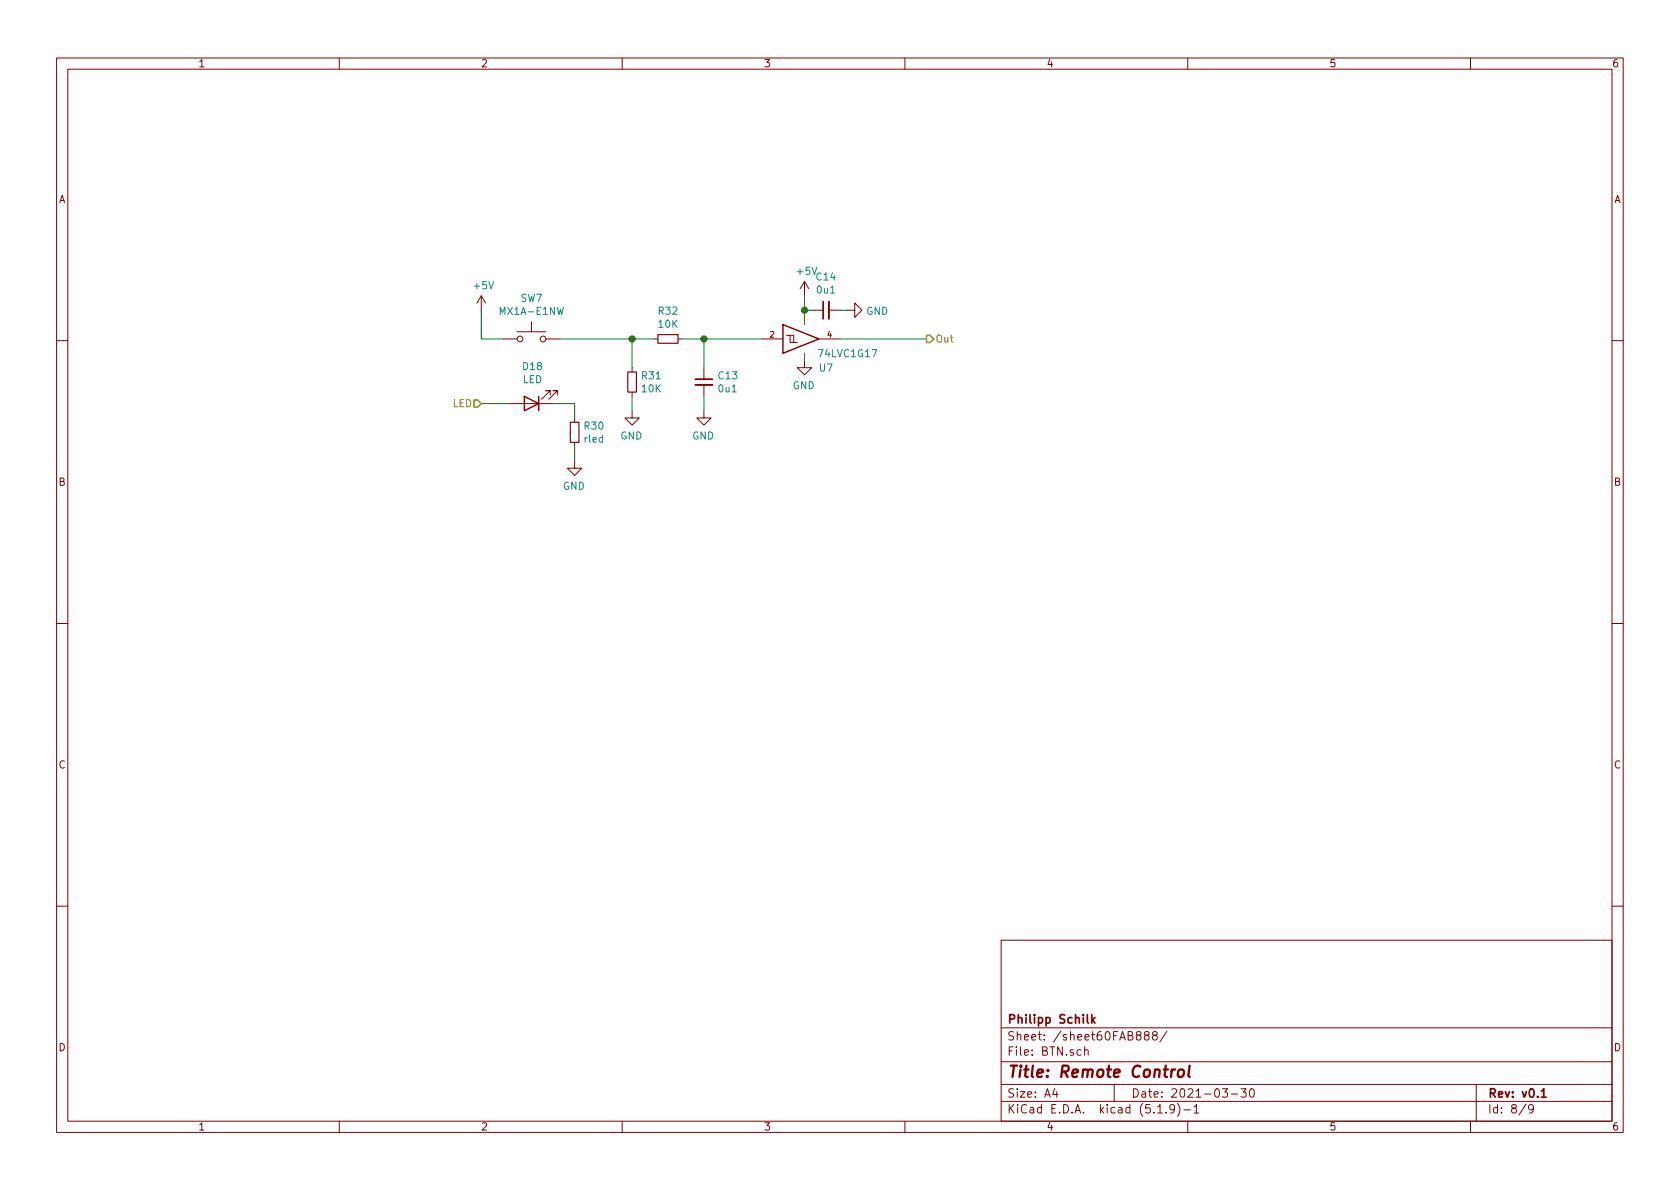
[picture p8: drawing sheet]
<svg xmlns="http://www.w3.org/2000/svg" width="297mm" height="210mm" viewBox="0 0 297 210" stroke-linecap="round" stroke-linejoin="round" font-family="sans-serif">
<g fill="none" stroke="#840000" stroke-width=".18">
<path d="M10 10.3h277v189.9h-277zM12 12.2h273v186.1h-273zM60 10.3v1.9M110 10.3v1.9M160 10.3v1.9M210 10.3v1.9M260 10.3v1.9M85.1 52.3l-.8 1.3M85.1 52.3v2.6M85.1 52.3l.8 1.3M88.9 59.9h2.5M91.4 58.7h5.1"/>
<path d="M94 56.9v1.8M96.5 59.9h2.6M115.6 59.9h.7M119.9 59.9h.7M134.6 59.9h3.8M139.1 59.3h.6v1.3h1.3M139.7 59.3h.6v1.3M142.2 49.8l-.7 1.2M142.2 49.8v2.5M142.2 49.8l.8 1.2M143.5 54.9h2M144.8 59.9h3.8"/>
<path d="M146.6 54.9h2M149.9 54.9h1.2v1.2l1.3-1.2-1.3-1.3v1.3M10 60.2h2M90.2 71.4h7.6M97.3 69.8v-.7h-.8h.8l-1.5 1.5M98.6 69.8v-.7h-.8h.8l-1.6 1.5M101.6 73.9v.8M101.6 78.2v.8M111.8 72.6v1.3h-1.3l1.3 1.3 1.2-1.3h-1.2M111.8 65v.8M111.8 69.3v.8M124.5 72.6v1.3h-1.3l1.3 1.3 1.2-1.3h-1.2"/>
<path d="M124.5 65v2.1M124.5 68.1v2M142.2 63.7v1.3h-1.2l1.2 1.3 1.3-1.3h-1.3M285 60.2h2M101.6 81.5v1.3h-1.3l1.3 1.3 1.3-1.3h-1.3M10 110.3h2M285 110.3h2M10 160.2h2M177 166.3h108v32h-108zM285 160.2h2M60 198.3v1.9M110 198.3v1.9"/>
<path d="M160 198.3v1.9M177 194.8h108M177 191.8h108M177 187.8h108M177 181.8h108M186.5 192.5l-.4 1h1M186.8 193v1M191.1 185.7l-.4-.1-.3 .3 .1 .6 .2 .1 .4-.1M191.8 185.7l.2-.1 .3 .1 .1 .9M191.8 185.1v1.5M197 191.8v3M201.2 183.1l-.2-.2v-.3a.48 .48 0 0 1 .6-.1l.2 .2-.2 .3-.4 .1-.3 .3 .1 .4 .2 .1 .4-.1 .2-.2v-.2l-.3-.3"/>
<path d="M202.6 183.1l-.3-.3 .2-.3a.48 .48 0 0 1 .6 .1l-.1 .4a.52 .52 0 0 0-.6 .2 .52 .52 0 0 0 .1 .6l.4 .1 .2-.1 .1-.4-.3-.3M204 183.1l-.2-.3v-.2l.2-.2 .5 .1 .1 .2-.1 .2-.6 .2a.48 .48 0 0 0-.1 .7l.2 .1 .5-.1a.48 .48 0 0 0 0-.7h-.2M204.7 196.8h.8M206.2 196.7v.1M206.3 182.3l-1.2 2M207.7 196l-.1 .1a.48 .48 0 0 1-.6 .1l-.2-.2 .2-.6a.48 .48 0 0 1 .6 .1 1.27 1.27 0 0 1-.2 1.2l-.4 .1M208.2 195.1a1.71 1.71 0 0 1 0 2.3M209.3 196.3h1.2M210 198.3v1.9M211.1 195.8l.4-.5v1.5M211.1 196.8h.9M216.1 192.5h.9l-.4 .6 .4 .1v.7l-.2 .1-.7-.1"/>
<path d="M217.7 193.5h1.1M219.4 192.5h.9l-.5 .6 .5 .1v.7l-.3 .1-.6-.1M221.1 192.6l.2-.1a.8 .8 0 0 1 .5 .8 .8 .8 0 0 1-.5 .7 1 1 0 0 1-.2-1.4zM260 198.3v1.9M261 191.8v6.5M269.8 195.2l-1.2 2M271.1 196l-.3 .3-.4-.1-.1-.2v-.4l.1-.2 .4-.1 .2 .2a1.19 1.19 0 0 1-.2 1.2l-.4 .1"/>
<circle cx="91.9" cy="59.9" r=".51"/>
<circle cx="96" cy="59.9" r=".51"/>
</g>
<path d="M145.5 53.3v3.1M122.9 67.1h3.1M192.3 179.4v1.3l.2 .2M193 179.4v1.5M193.6 179.9l-.6 .6M193.2 180.4l.4 .5M272.5 193l.4-.5v1.5M272.5 194h.9" fill="none" stroke="#840000" stroke-width=".3"/>
<path d="M207.8 189.1a.55 .55 0 0 0-.7 .4M208.4 189.3a.53 .53 0 0 1 .5-.2 .53 .53 0 0 1 .4 .4v.6a.54 .54 0 0 1-.6 .4 .54 .54 0 0 1-.5-.4zM210.3 188.4l-.2 1.8 .3 .2" fill="none" stroke="#840000" stroke-width=".41"/>
<path d="M116.3 59.2h3.6v1.5h-3.6zM100.8 74.7h1.6v3.5h-1.6zM111 65.8h1.5v3.5h-1.5z" fill="none" stroke="#840000" stroke-width=".2"/>
<path d="M138.4 57.4l6.4 2.5-6.4 2.6zM92.7 70.1l2.5 1.3-2.5 1.2zM95.2 70.1v2.5" fill="none" stroke="#840000" stroke-width=".25"/>
<path d="M146.6 53.3v3.1M122.9 68.1h3.1" fill="none" stroke="#840000" stroke-width=".33"/>
<g fill="none" stroke="#008400" stroke-width=".18">
<path d="M85.1 54.9v5h3.8M99.1 59.9h16.5M111.8 59.9v5.1M120.6 59.9h14M124.5 59.9v5.1M142.2 52.3v5.1M142.2 54.9h1.3M148.6 54.9h1.3M148.6 59.9h15.2M85.1 71.4h5.1M97.8 71.4h3.8v2.5M101.6 79v2.5"/>
<path d="M111.8 70.1v2.5M124.5 70.1v2.5M142.2 62.5v1.2"/>
</g>
<path d="M163.8 59.3h.7l.6 .6-.6 .7h-.7zM83.8 70.7h.7l.6 .7-.6 .6h-.7z" fill="none" stroke="#848400" stroke-width=".25"/>
<g fill="#008400" stroke="#008400" stroke-width=".25">
<circle cx="142.2" cy="54.9" r=".51"/>
<circle cx="124.5" cy="59.9" r=".51"/>
<circle cx="111.8" cy="59.9" r=".51"/>
</g>
<text font-size="2.8" fill="#840000" x="178" y="190.5">Title: Remote Control</text>
<g font-size="2.1" fill="#840000">
<text x="178" y="184">Sheet: /sheet60FAB888/</text>
<text x="178" y="181">Philipp Schilk</text>
<text x="178" y="186.7">File: BTN.sch</text>
<text x="178" y="196.9">KiCad E.D.A. kicad (5.1.9)-1</text>
<text x="178" y="194.1">Size: A4</text>
<text x="200" y="194.1">Date: 2021-03-30</text>
<text x="263" y="194.1">Rev: v0.1</text>
<text x="263" y="196.9">Id: 8/9</text>
</g>
<g font-size="1.8" fill="#840000">
<text x="35" y="11.9">1</text>
<text x="85" y="11.9">2</text>
<text x="135" y="11.9">3</text>
<text x="185" y="11.9">4</text>
<text x="235" y="11.9">5</text>
<text x="285" y="11.9">6</text>
<text x="10.4" y="35.9">A</text>
<text x="285.4" y="35.9">A</text>
<text x="10.4" y="85.9">B</text>
<text x="285.4" y="85.9">B</text>
<text x="10.4" y="135.9">C</text>
<text x="285.4" y="135.9">C</text>
<text x="10.4" y="185.9">D</text>
<text x="285.4" y="185.9">D</text>
<text x="35" y="199.9">1</text>
<text x="85" y="199.9">2</text>
<text x="135" y="199.9">3</text>
<text x="185" y="199.9">4</text>
<text x="235" y="199.9">5</text>
<text x="285" y="199.9">6</text>
</g>
<g font-size="1.8" fill="#008484">
<text x="83.9" y="51.1">+5V</text>
<text x="92.1" y="53.4">SW7</text>
<text x="141" y="48.6">+5V</text>
<text x="144.4" y="49.6">C14</text>
<text x="144.5" y="51.9">0u1</text>
<text x="88.7" y="55.7">MX1A-E1NW</text>
<text x="116.5" y="55.6">R32</text>
<text x="116.5" y="58">10K</text>
<text x="153.2" y="55.7">GND</text>
<text x="92.5" y="65.5">D18</text>
<text x="144.9" y="65.7">U7</text>
<text x="145" y="63.2">74LVC1G17</text>
<text x="92.4" y="67.8">LED</text>
<text x="113.5" y="67.1">R31</text>
<text x="113.5" y="69.4">10K</text>
<text x="127.1" y="67.1">C13</text>
<text x="127.1" y="69.4">0u1</text>
<text x="140.2" y="68.8">GND</text>
<text x="103.4" y="76">R30</text>
<text x="109.7" y="77.7">GND</text>
<text x="122.4" y="77.7">GND</text>
<text x="103.4" y="78.3">rled</text>
<text x="99.5" y="86.6">GND</text>
</g>
<g font-size="1.8" fill="#848400">
<text x="165.4" y="60.6">Out</text>
<text x="80" y="72">LED</text>
</g>
<g font-size="1.4" fill="#840000">
<text x="136.1" y="59.7">2</text>
<text x="146.3" y="59.7">4</text>
</g>
</svg>
